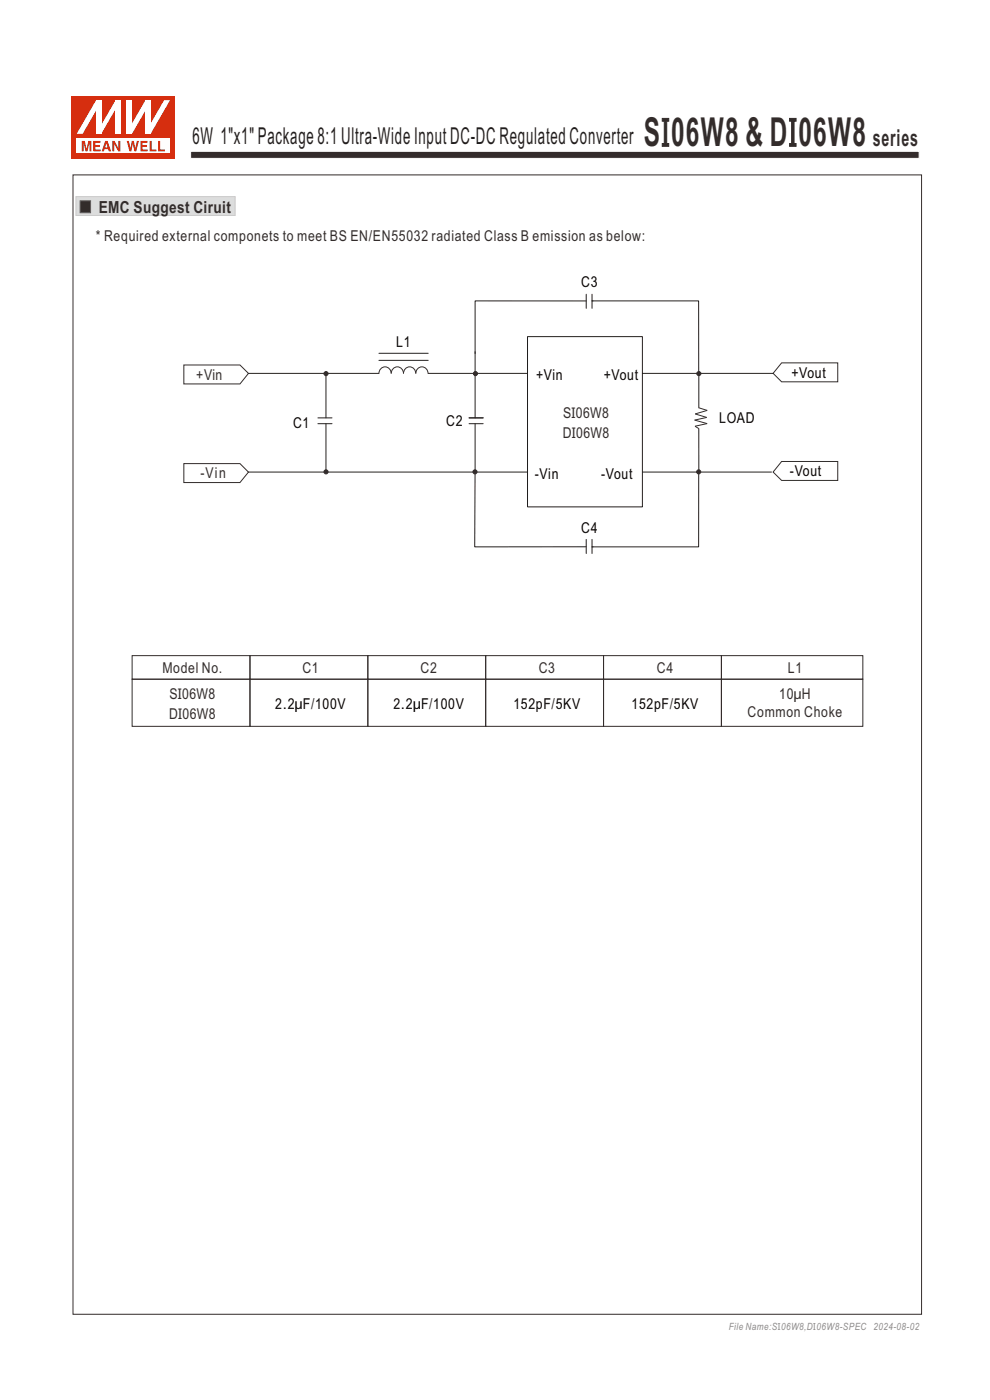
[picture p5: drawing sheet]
<svg xmlns="http://www.w3.org/2000/svg" width="210mm" height="297mm" viewBox="0 0 210 297" stroke-linecap="round" stroke-linejoin="round" font-family="sans-serif">
<path d="M40.4 32.1h154.6v1.5h-154.6z" fill-rule="evenodd" fill="#332c2b" stroke="#fefefe" stroke-width=".21"/>
<path d="M15.2 20.4h22v13.2h-22z" fill-rule="evenodd" fill="#d62e0f"/>
<path d="M16.3 29.4h19.8v3.1h-19.8z" fill-rule="evenodd" fill="#fefefe"/>
<g fill="#d62e0f">
<path d="M26.9 29.9h.4l.4 1.6 .3-1.6h.4l.3 1.6 .3-1.6h.5l-.6 2.2h-.4l-.3-1.7-.3 1.7h-.4z" fill-rule="evenodd"/>
<path d="M29.8 29.9h1.5v.4h-1.1v.5h1v.3h-1v.6h1.1v.4h-1.5z" fill-rule="evenodd"/>
<path d="M31.7 29.9h.5v1.8h1v.4h-1.5z" fill-rule="evenodd"/>
<path d="M33.5 29.9h.5v1.8h1v.4h-1.5z" fill-rule="evenodd"/>
<path d="M17.3 29.9h.7l.4 1.7 .3-1.7h.7v2.2h-.4v-1.8l-.4 1.8h-.5l-.4-1.8v1.8h-.4z" fill-rule="evenodd"/>
<path d="M19.8 29.9h1.5v.4h-1.1v.5h1v.3h-1v.6h1.2v.4h-1.6z" fill-rule="evenodd"/>
<path d="M22.6 30.4l.2 .9h-.5zM22.3 29.9l-.7 2.2h.4l.2-.4h.7l.2 .4h.5l-.8-2.2z" fill-rule="evenodd"/>
<path d="M23.8 29.9h.5l.8 1.5v-1.5h.4v2.2h-.4l-.9-1.6v1.6h-.4z" fill-rule="evenodd"/>
</g>
<g fill="#fff">
<path d="M24.5 21.3h1.1v7.1h-1.1z" fill-rule="evenodd"/>
<path d="M24.5 21.3h1.1l-4.1 7.1h-1.1z" fill-rule="evenodd"/>
<path d="M20.4 21.3h1.1v7.1h-1.1z" fill-rule="evenodd"/>
<path d="M20.4 21.3h1.1v.3l-4 6.8h-1.2z" fill-rule="evenodd"/>
<path d="M30.8 21.3h1.1v7.1h-1.1z" fill-rule="evenodd"/>
<path d="M34.8 21.3h1.3l-4.2 7.1h-1v-.3z" fill-rule="evenodd"/>
<path d="M26.9 21.3h1.1v7.1h-1.1z" fill-rule="evenodd"/>
<path d="M30.8 21.3h1.1v.2l-3.9 6.9h-1.1v-.3z" fill-rule="evenodd"/>
</g>
<path d="M39 77.4h11.9l1.8 1.8-1.8 2.3h-11.9zM80.4 79.2a1.31 1.31 0 0 1 1.3-1.4 1.31 1.31 0 0 1 1.3 1.4 1.31 1.31 0 0 1 1.3-1.4 1.31 1.31 0 0 1 1.3 1.4 1.31 1.31 0 0 1 1.3-1.4 1.31 1.31 0 0 1 1.3 1.4 1.31 1.31 0 0 1 1.3-1.4 1.31 1.31 0 0 1 1.3 1.4M165.8 77h11.9v4h-11.9l-1.8-1.8zM39 98.4h11.9l1.8 1.8-1.8 2.2h-11.9zM165.8 97.9h11.9v4h-11.9l-1.8-1.8z" fill="none" stroke="#332c2b" stroke-width=".21"/>
<g fill="none" stroke="#24211d" stroke-width=".21">
<path d="M52.7 79.2h27.7M69.1 79.2v9.5M80.4 76.4h10.4M80.4 74.9h10.4M90.8 79.2h21.1M100.8 74.6v14.1M111.9 71.4h24.4v36.1h-24.4zM124.3 63.8h-23.5v11.2M124.3 62.4v3M125.6 62.4v3M125.8 63.8h-.2h22.6v15.5M136.3 79.2h27.7"/>
<path d="M148.2 79.2v7.3M67.4 88.7h3M67.4 89.9h3M69.1 89.9v10.2M99.5 88.7h3M99.5 89.9h3M100.8 89.9v10.2M148.2 90.9v25.1h-22.6h.2M52.7 100.1h59.2M100.8 100.4l-.1 15.6h23.6M124.3 114.4v3M125.6 114.4v3"/>
<path d="M136.3 100.1h27.4"/>
</g>
<g fill="#332c2b" stroke="#332c2b" stroke-width=".21">
<circle cx="69.2" cy="79.3" r=".43"/>
<circle cx="148.2" cy="79.3" r=".43"/>
<circle cx="100.9" cy="79.3" r=".43"/>
<circle cx="69.2" cy="100.1" r=".43"/>
<circle cx="100.8" cy="100.1" r=".43"/>
<circle cx="148.2" cy="100.1" r=".43"/>
</g>
<path d="M16.1 41.7h33.8v4h-33.8z" fill-rule="evenodd" fill="#dcdddd" stroke="#c9caca" stroke-width=".21"/>
<path d="M17 42.6h2.2v2.5h-2.2z" fill-rule="evenodd" fill="#332c2b" stroke="#5f5d5d" stroke-width=".21"/>
<path d="M147.3 89.1l2.7 .8M148.2 86.5l1.8 .6-2.5 .7 2.4 .8-2.5 .5M150 89.9l-2.6 .5 .8 .5" fill="none" stroke="#332c2b" stroke-width=".21"/>
<path d="M28 139.1h25v5h-25zM53 139.1h25v5h-25zM78 139.1h25v5h-25zM103 139.1h25v5h-25zM128 139.1h25v5h-25zM153 139.1h30v5h-30zM28 144.1h25v10h-25zM53 144.1h25v10h-25zM78 144.1h25v10h-25zM103 144.1h25v10h-25zM128 144.1h25v10h-25zM153 144.1h30v10h-30z" fill="none" stroke="#332c2b" stroke-width=".21"/>
<path d="M15.5 37.1h180v241.7h-180z" fill="none" stroke="#332c2b" stroke-width=".21"/>
<text font-size="8.5" fill="#332c2b" x="136.6" y="31">SI06W8 &amp; DI06W8</text>
<text font-size="4.9" fill="#231f20" x="40.8" y="30.6">6W 1&quot;x1&quot; Package 8:1 Ultra-Wide Input DC-DC Regulated Converter</text>
<text font-size="4.9" fill="#332c2b" x="185.2" y="31">series</text>
<text font-size="3.5" fill="#332c2b" x="20.9" y="45.1">EMC Suggest Ciruit</text>
<g font-size="3.2" fill="#332c2b">
<text x="20.4" y="51.1">* Required external componets to meet BS EN/EN55032 radiated Class B emission as below:</text>
<text x="41.6" y="80.6">+Vin</text>
<text x="119.4" y="88.7">SI06W8</text>
<text x="119.4" y="92.9">DI06W8</text>
<text x="42.6" y="101.5">-Vin</text>
<text x="34.4" y="142.7">Model No.</text>
<text x="64.1" y="142.7">C1</text>
<text x="89.2" y="142.7">C2</text>
<text x="114.3" y="142.7">C3</text>
<text x="139.3" y="142.7">C4</text>
<text x="167.1" y="142.7">L1</text>
<text x="35.9" y="148.2">SI06W8</text>
<text x="165.3" y="148.2">10μH</text>
<text x="35.9" y="152.4">DI06W8</text>
<text x="158.6" y="152">Common Choke</text>
</g>
<g font-size="3.2">
<text x="123.3" y="60.9">C3</text>
<text x="84.1" y="73.7">L1</text>
<text x="113.7" y="80.7">+Vin</text>
<text x="128.1" y="80.7">+Vout</text>
<text x="167.9" y="80.1">+Vout</text>
<text x="152.6" y="89.6">LOAD</text>
<text x="62.2" y="90.9">C1</text>
<text x="94.7" y="90.4">C2</text>
<text x="113.5" y="101.5">-Vin</text>
<text x="127.5" y="101.5">-Vout</text>
<text x="167.6" y="101.1">-Vout</text>
<text x="123.3" y="113">C4</text>
<text x="58.4" y="150.5">2.2μF/100V</text>
<text x="83.5" y="150.5">2.2μF/100V</text>
<text x="108.9" y="150.5">152pF/5KV</text>
<text x="134" y="150.5">152pF/5KV</text>
</g>
<text font-size="2.1" fill="#8b8b8c" x="154.6" y="282.1">File Name:SI06W8,DI06W8-SPEC 2024-08-02</text>
</svg>
